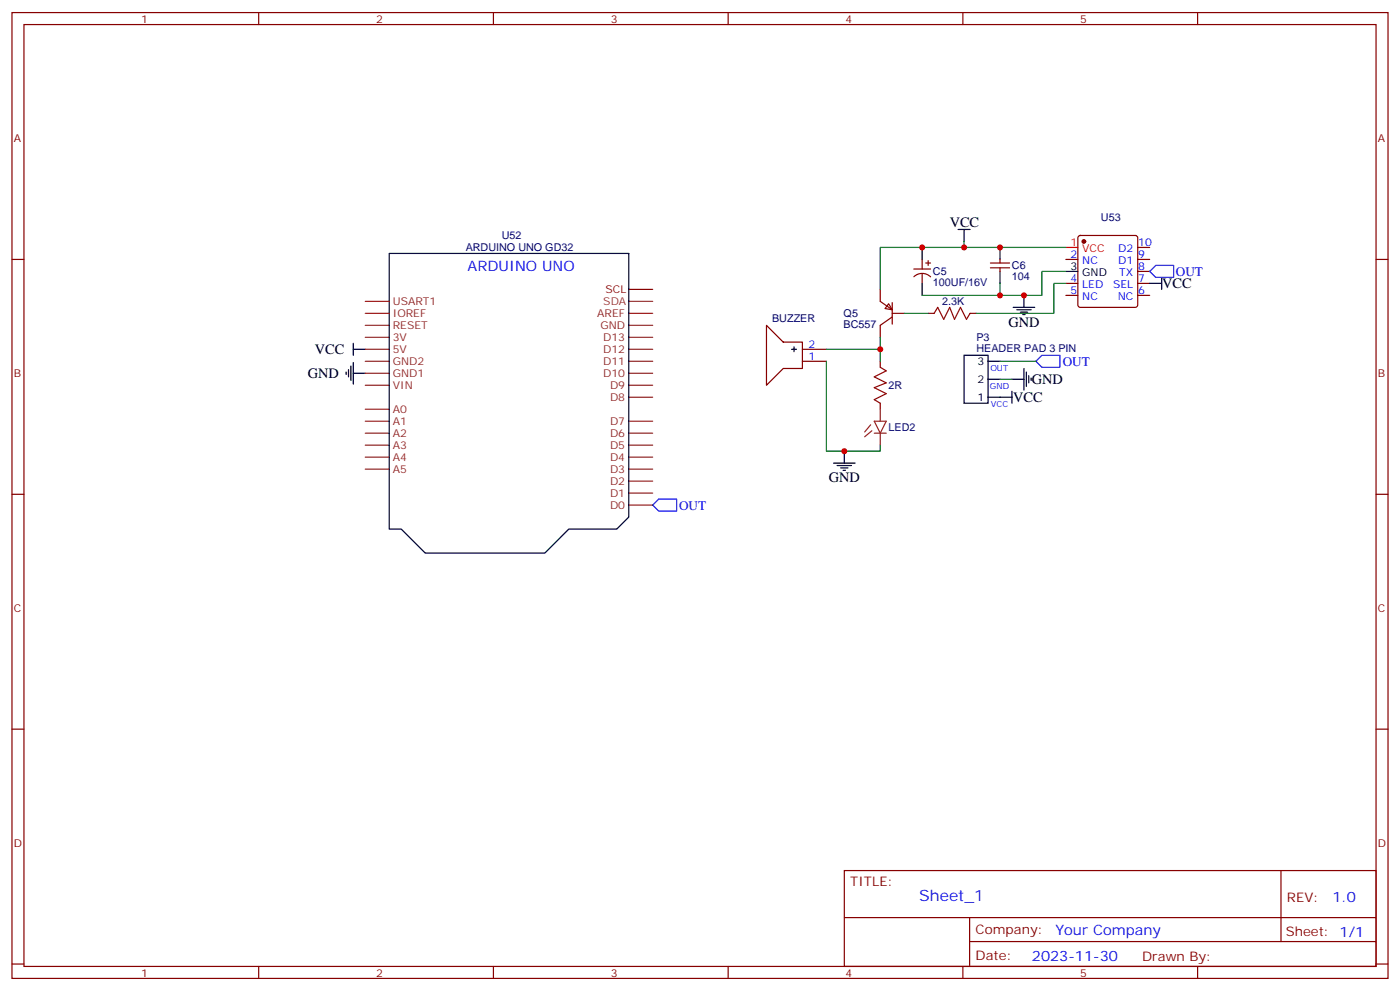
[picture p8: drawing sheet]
<svg xmlns="http://www.w3.org/2000/svg" width="412mm" height="292mm" viewBox="0 0 412 292" stroke-linecap="round" stroke-linejoin="round" font-family="sans-serif">
<g fill="none" stroke="#870000" stroke-width=".35">
<path d="M3.5 3.7h405.4v284.3h-405.4zM7.1 7.2h398.2v277.3h-398.2zM76.2 3.7v3.5M145.3 3.7v3.5M214.5 3.7v3.5M283.6 3.7v3.5M352.8 3.7v3.5M3.5 76.4h3.6M269.2 79.2h4.9M271.6 76.4v2.8M272.7 77.4h1.4M273.4 76.7v1.4"/>
<path d="M291.7 77.4h5.7M291.7 78.8h5.7M294.6 76.4v1M294.6 78.8v1.1M314 76.4h3.5M317.7 69.5l.5-.2h16.2l.5 .2 .2 .5v19.8l-.2 .5-.5 .2h-16.2l-.5-.2-.2-.5v-19.8zM335.1 76.4h3.6M335.1 79.9h3.6M335.1 72.8h3.6M405.3 76.4h3.6M225.8 95.8l4.9 4.9h5.7v7.8h-5.7l-4.9 4.9zM259.3 85.2v3.5l3.5 2.5"/>
<path d="M261.8 89.4l1 1.8-2.1-.4zM262.8 93.3l-3.5 2.5v3.5M262.8 92.3h3.5M262.8 89.1v6.3M269.2 81.5a3.5 3.5 0 0 1 4.9 0M271.6 80.6v2.8M273.4 92.3h1.8M285.8 92.3h1.7M314 83.4h3.5M314 87h3.5M335.1 83.4h3.6M335.1 87h3.6"/>
<path d="M236.4 106.4h7M236.4 102.8h7M259.3 106.4v1.7M259.3 118.7v1.8M3.5 145.5h3.6M405.3 145.5h3.6M3.5 214.7h3.6M405.3 214.7h3.6M248.7 256.3h156.6v28.2h-156.6zM377.3 256.3v20.9M248.7 270.1h156.5M285.6 277.2h119.6"/>
<path d="M285.6 270.1v14.2M3.5 283.8h3.6M76.2 284.5v3.5M145.3 284.5v3.5M214.5 284.5v3.5M283.6 284.5v3.5M352.8 284.5v3.5M405.3 283.8h3.6"/>
</g>
<path d="M338.7 79.9l1.7-1.8h5.3v3.6h-5.3zM305.2 106.4l1.7-1.8h5.3v3.5h-5.3zM192.3 148.7l1.7-1.8h5.3v3.6h-5.3z" fill="none" stroke="#00f" stroke-width=".35"/>
<g fill="none" stroke="#000" stroke-width=".35">
<path d="M114.7 74.6h70.5v77.6l-3.5 3.6h-14.1l-7.1 7h-35.3l-7-7h-3.5zM271.6 72.8v3.6M282.2 67.6h3.6M284 67.6v3.5M294.6 72.8v3.6M294.6 79.9v3.5M314 79.9h3.5M271.6 83.4v3.6M298.4 90.5h6.4M299.5 91.2h4.2M300.6 91.9h2.1M301.3 92.6h.7"/>
<path d="M301.6 87v3.5M338.7 83.4h3.5M342.2 81.7v3.5M102 109.5v.7M102.7 108.8v2.1M103.4 107.8v4.2M104.1 109.9h3.5M104.1 101.1v3.5M104.1 106.7v6.4M104.1 102.8h3.5M233.2 102.8h1.4M233.9 102.1v1.4"/>
<path d="M284 104.6h7v14.1h-7zM291 116.9h7.1M291 111.7h3.6M291 106.4h3.6M298.1 111.7h3.5M298.1 115.2v3.5M301.6 108.5v6.3M302.3 109.5v4.3M303 110.6v2.1M303.7 111.3v.7M245.5 136.3h6.4M246.6 137.1h4.2"/>
<path d="M247.6 137.8h2.2M248.4 138.5h.7M248.7 132.8v3.5"/>
</g>
<g fill="none" stroke="#8c2424" stroke-width=".35">
<path d="M107.6 99.3h7.1M107.6 95.8h7.1M107.6 92.3h7.1M107.6 88.7h7.1M185.2 99.3h7.1M185.2 95.8h7.1M185.2 92.3h7.1M107.6 113.4h7.1M107.6 109.9h7.1M107.6 106.4h7.1M107.6 102.8h7.1M185.2 116.9h7.1"/>
<path d="M185.2 113.4h7.1M185.2 109.9h7.1M185.2 106.4h7.1M185.2 102.8h7.1M107.6 138.1h7.1M107.6 134.6h7.1M107.6 131.1h7.1M107.6 127.5h7.1M107.6 124h7.1M107.6 120.5h7.1M185.2 138.1h7.1M185.2 134.6h7.1"/>
<path d="M185.2 131.1h7.1M185.2 127.5h7.1M185.2 124h7.1M256.5 125.1l-1.8 2.1M256.8 126.8l-2.1 1.8M257.5 127.5h3.6M257.5 124h3.6l-1.8 3.5zM259.3 120.5v3.5M259.3 127.5v3.6M185.2 148.7h7.1M185.2 145.2h7.1M185.2 141.6h7.1"/>
</g>
<path d="M185.2 88.7h7.1" fill="none" stroke="#933" stroke-width=".35"/>
<path d="M185.2 85.2h7.1" fill="none" stroke="#900" stroke-width=".35"/>
<circle cx="319.3" cy="71.1" r=".53" fill="#870000" stroke="#870000" stroke-width=".35"/>
<path d="M314 72.8h3.5" fill="none" stroke="#f00" stroke-width=".35"/>
<path d="M275.2 92.3l1-1.8 1.8 3.5 1.8-3.5 1.4 3.5 1.7-3.5 1.8 3.5 1.1-1.7M259.3 108.1l1.8 1.1-3.6 1.7 3.6 1.8-3.6 1.4 3.6 1.8-3.6 1.8 1.8 1" fill="none" stroke="#a10000" stroke-width=".35"/>
<path d="M284 71.1v1.7M314 72.8h-54.7v12.4M314 79.9h-7.1v7.1h-35.3M259.3 99.3v3.5h-15.9M266.3 92.3h7.1M294.6 83.4v3.6M314 83.4h-3.6v8.9h-22.9M243.4 106.4v26.4h15.9v-1.7M259.3 102.8v3.6M294.6 111.7h3.5M294.6 106.4h10.6" fill="none" stroke="#008700" stroke-width=".35"/>
<g fill="#c00">
<circle cx="294.6" cy="72.8" r=".88"/>
<circle cx="284" cy="72.8" r=".88"/>
<circle cx="271.6" cy="72.8" r=".88"/>
<circle cx="259.3" cy="102.8" r=".88"/>
<circle cx="294.6" cy="87" r=".88"/>
<circle cx="301.6" cy="87" r=".88"/>
<circle cx="248.7" cy="132.8" r=".88"/>
</g>
<text font-size="4.6" fill="#00f" x="270.8" y="265.3">Sheet_1</text>
<g font-size="4.2">
<text x="279.8" y="66.9">VCC</text>
<text x="342.4" y="84.9">VCC</text>
<text x="297" y="96.1">GND</text>
<text x="92.7" y="104.2">VCC</text>
<text x="90.7" y="111.3">GND</text>
<text x="303.9" y="113.1">GND</text>
<text x="298.4" y="118.4">VCC</text>
<text x="244.1" y="142">GND</text>
</g>
<g font-size="4.2" fill="#00f">
<text x="137.8" y="79.7">ARDUINO UNO</text>
<text x="392.5" y="265.6">1.0</text>
<text x="310.9" y="275.1">Your Company</text>
<text x="304" y="282.9">2023-11-30</text>
</g>
<g font-size="3.9" fill="#00f">
<text x="346.4" y="81.3">OUT</text>
<text x="313" y="107.8">OUT</text>
<text x="200" y="150">OUT</text>
</g>
<g font-size="3.9" fill="#800">
<text x="250.5" y="260.9">TITLE:</text>
<text x="379.1" y="265.6">REV:</text>
<text x="287.4" y="275.1">Company:</text>
<text x="378.7" y="275.7">Sheet: 1/1</text>
<text x="287.4" y="282.8">Date:</text>
<text x="336.4" y="282.8">Drawn By:</text>
</g>
<g font-size="3.2" fill="#800">
<text x="41.6" y="6.7">1</text>
<text x="110.8" y="6.7">2</text>
<text x="179.9" y="6.7">3</text>
<text x="249.1" y="6.7">4</text>
<text x="318.2" y="6.7">5</text>
<text x="4.1" y="41.8">A</text>
<text x="405.9" y="41.8">A</text>
<text x="4.1" y="110.9">B</text>
<text x="405.9" y="110.9">B</text>
<text x="4.1" y="180.1">C</text>
<text x="405.9" y="180.1">C</text>
<text x="4.1" y="249.2">D</text>
<text x="405.9" y="249.2">D</text>
<text x="41.6" y="287.5">1</text>
<text x="110.8" y="287.5">2</text>
<text x="179.9" y="287.5">3</text>
<text x="249.1" y="287.5">4</text>
<text x="318.2" y="287.5">5</text>
</g>
<g font-size="3.2" fill="#000080">
<text x="324.3" y="65.1">U53</text>
<text x="147.8" y="70.4">U52</text>
<text x="137.2" y="73.9">ARDUINO UNO GD32</text>
<text x="274.8" y="81.1">C5</text>
<text x="298.1" y="82.4">104</text>
<text x="298.1" y="79.3">C6</text>
<text x="274.8" y="84.2">100UF/16V</text>
<text x="277.6" y="89.9">2.3K</text>
<text x="227.4" y="94.7">BUZZER</text>
<text x="248.5" y="93.4">Q5</text>
<text x="248.5" y="96.6">BC557</text>
<text x="287.6" y="100.4">P3</text>
<text x="287.6" y="103.5">HEADER PAD 3 PIN</text>
<text x="261.8" y="114.6">2R</text>
<text x="261.8" y="126.9">LED2</text>
</g>
<g font-size="3.2" fill="#f00">
<text x="315.3" y="72.5">1</text>
<text x="318.8" y="74.3">VCC</text>
</g>
<g font-size="3.2" fill="#00f">
<text x="315.3" y="76">2</text>
<text x="318.8" y="77.8">NC</text>
<text x="329.4" y="77.8">D1</text>
<text x="329.4" y="74.3">D2</text>
<text x="335.3" y="76">9</text>
<text x="335.3" y="72.5">10</text>
<text x="315.3" y="83.1">4</text>
<text x="329.7" y="81.3">TX</text>
<text x="335.3" y="83.1">7</text>
<text x="335.3" y="79.6">8</text>
<text x="315.3" y="86.6">5</text>
<text x="318.8" y="84.8">LED</text>
<text x="318.8" y="88.4">NC</text>
<text x="327.9" y="84.8">SEL</text>
<text x="329.2" y="88.4">NC</text>
<text x="335.3" y="86.6">6</text>
<text x="238.1" y="106">1</text>
<text x="238.1" y="102.5">2</text>
</g>
<g font-size="3.2">
<text x="315.3" y="79.6">3</text>
<text x="318.8" y="81.3">GND</text>
<text x="288" y="107.4">3</text>
<text x="288" y="112.7">2</text>
<text x="288" y="118">1</text>
</g>
<g font-size="3.2" fill="#8d2323">
<text x="115.7" y="89.8">USART1</text>
<text x="115.7" y="93.3">IOREF</text>
<text x="175.9" y="93.3">AREF</text>
<text x="115.7" y="100.4">3V</text>
<text x="115.7" y="96.8">RESET</text>
<text x="176.9" y="96.8">GND</text>
<text x="177.7" y="100.4">D13</text>
<text x="115.7" y="107.4">GND2</text>
<text x="115.7" y="103.9">5V</text>
<text x="177.7" y="107.4">D11</text>
<text x="177.7" y="103.9">D12</text>
<text x="115.7" y="110.9">GND1</text>
<text x="177.7" y="110.9">D10</text>
<text x="115.7" y="114.5">VIN</text>
<text x="179.7" y="118">D8</text>
<text x="179.7" y="114.5">D9</text>
<text x="115.7" y="125.1">A1</text>
<text x="115.7" y="121.5">A0</text>
<text x="179.7" y="125.1">D7</text>
<text x="115.7" y="128.6">A2</text>
<text x="179.7" y="128.6">D6</text>
<text x="115.7" y="135.6">A4</text>
<text x="115.7" y="132.1">A3</text>
<text x="179.7" y="135.6">D4</text>
<text x="179.7" y="132.1">D5</text>
<text x="115.7" y="139.2">A5</text>
<text x="179.7" y="142.7">D2</text>
<text x="179.7" y="139.2">D3</text>
<text x="179.7" y="149.8">D0</text>
<text x="179.7" y="146.2">D1</text>
</g>
<text font-size="3.2" fill="#933" x="177.7" y="89.8">SDA</text>
<text font-size="3.2" fill="#900" x="178.4" y="86.3">SCL</text>
<g font-size="2.5" fill="#00f">
<text x="291.7" y="109.2">OUT</text>
<text x="291.6" y="114.5">GND</text>
<text x="291.9" y="119.8">VCC</text>
</g>
</svg>
